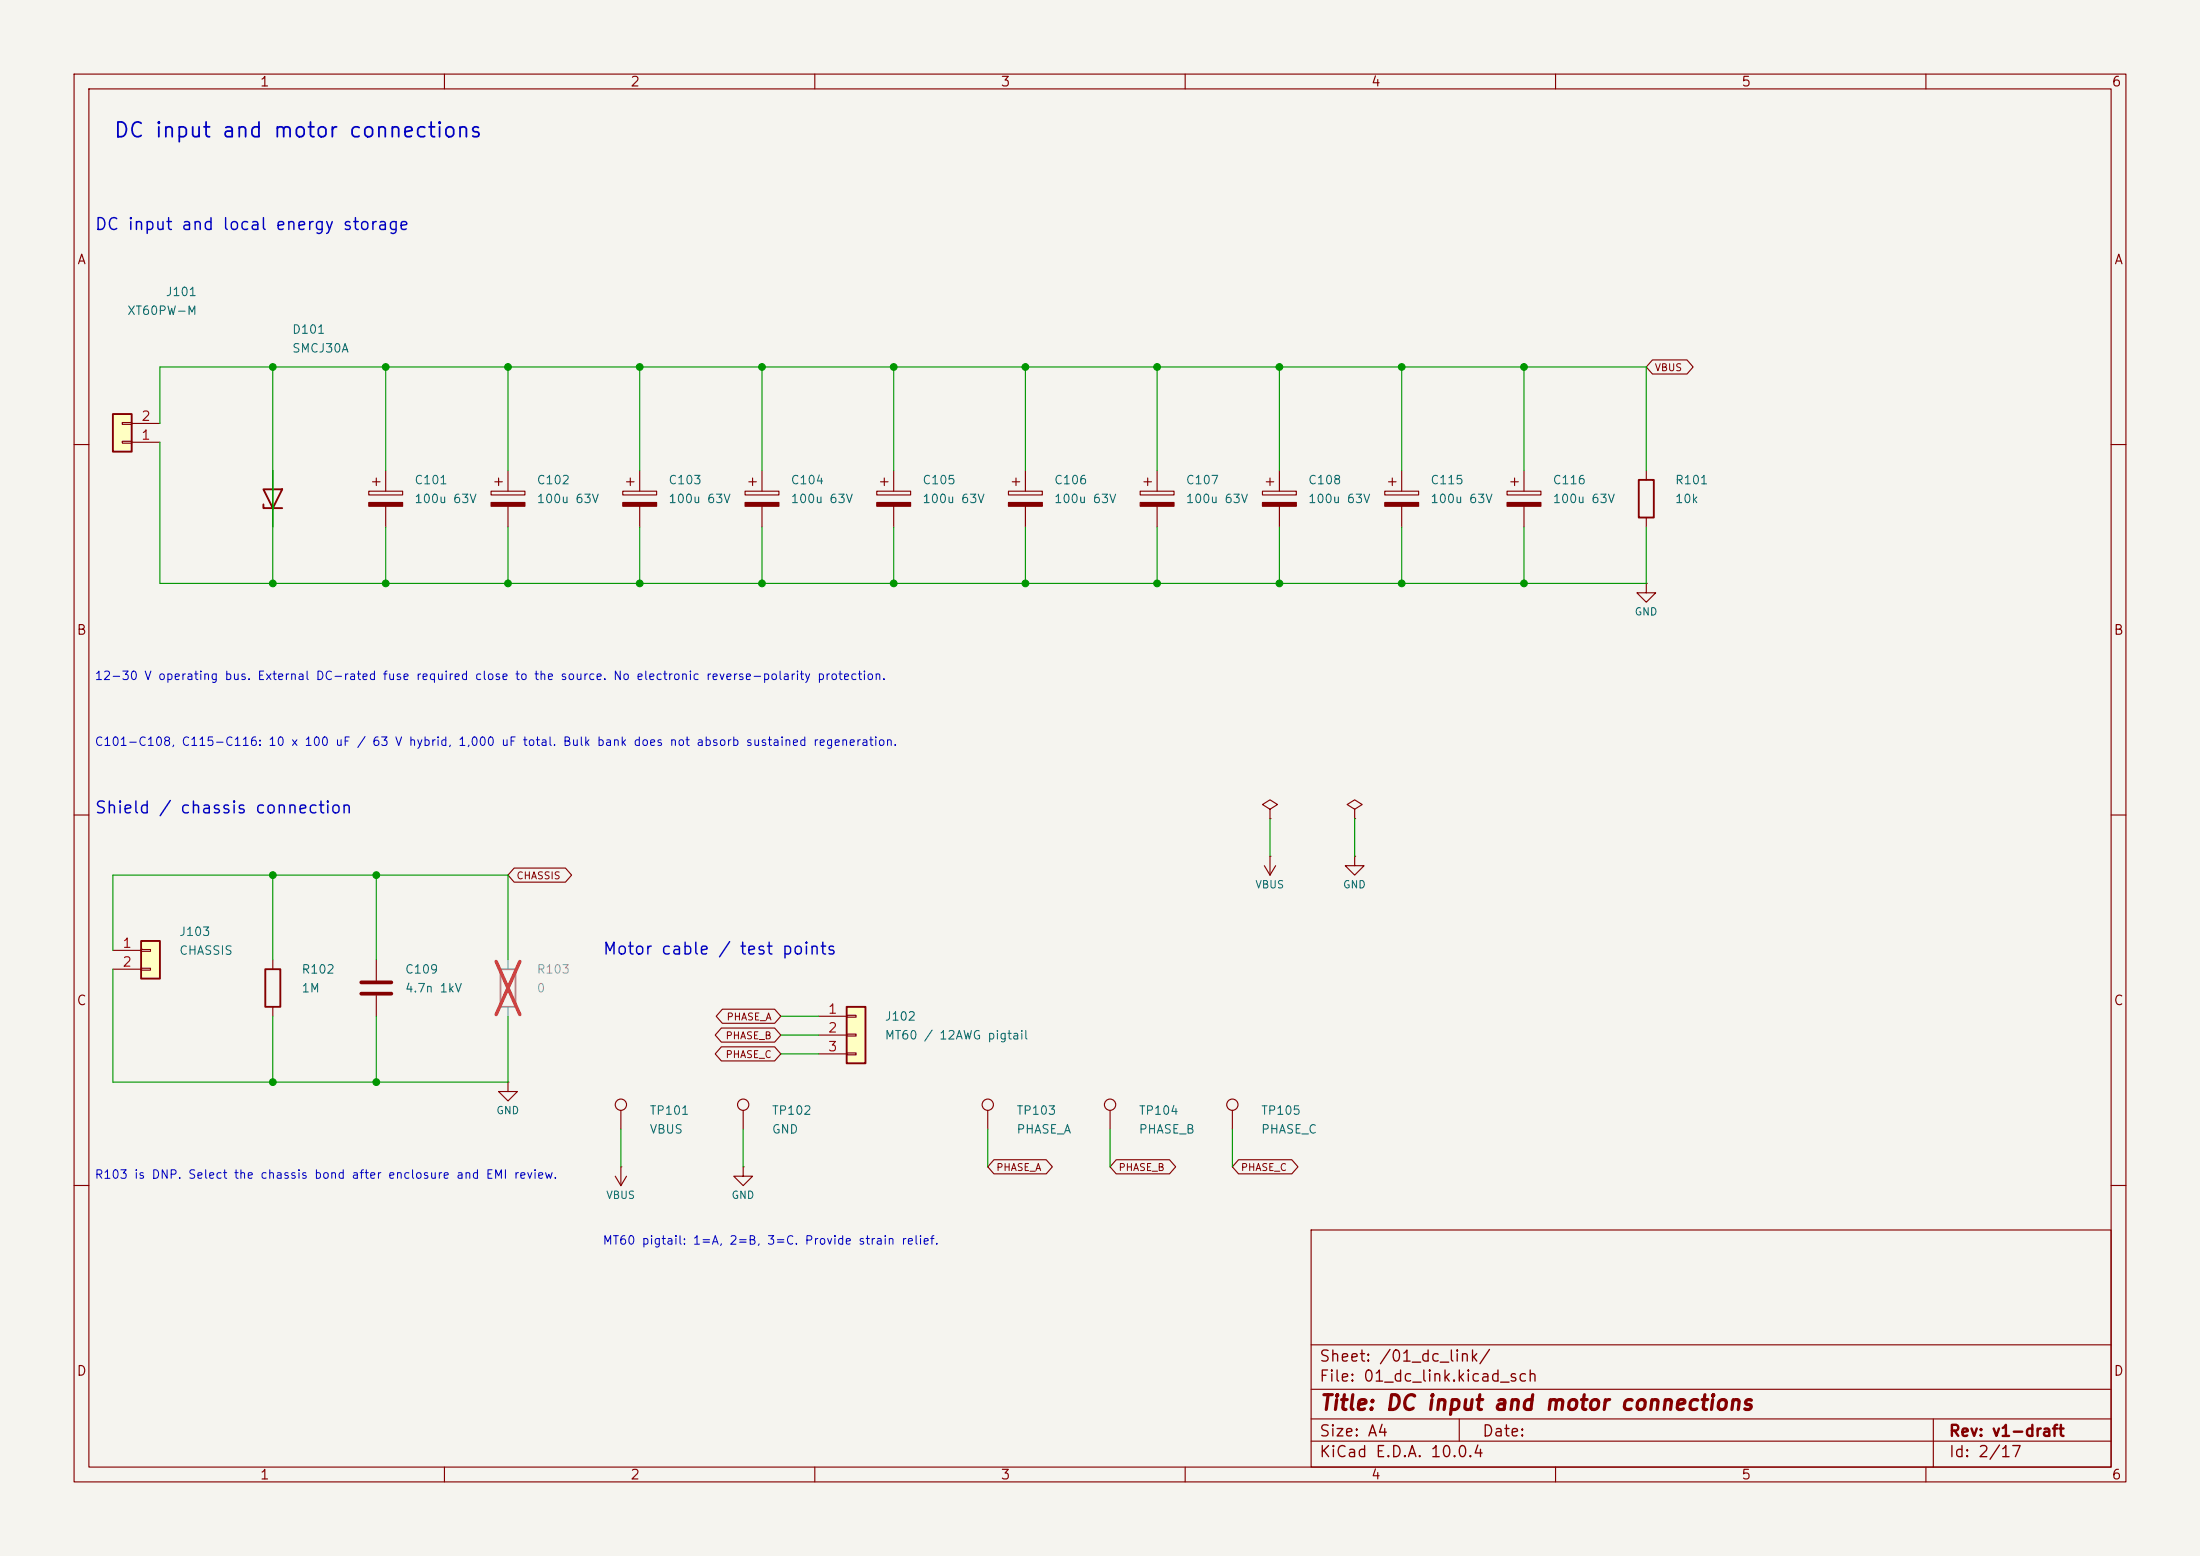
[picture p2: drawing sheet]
(kicad_sch
 (version 20260306)
 (generator "eeschema")
 (paper "A4")
 (title_block
  (title "DC input and motor connections")
  (rev "v1-draft"))
 (lib_symbols
  (symbol "Connector_Generic:Conn_01x02"
   (pin_names
    (offset 1.016) (hide yes)) (exclude_from_sim no) (in_bom yes) (on_board yes)
   (in_pos_files yes)
   (duplicate_pin_numbers_are_jumpers no)
   (property "Reference" "J" (at 0 2.54 0) (show_name no) (do_not_autoplace no) (effects (font (size 1.27 1.27))))
   (property "Value" "Conn_01x02" (at 0 -5.08 0) (show_name no) (do_not_autoplace no) (effects (font (size 1.27 1.27))))
   (property "Footprint" "" (at 0 0 0) (show_name no) (do_not_autoplace no) (hide yes) (effects (font (size 1.27 1.27))))
   (property "Datasheet" "" (at 0 0 0) (show_name no) (do_not_autoplace no) (hide yes) (effects (font (size 1.27 1.27))))
   (property "Description" "Generic connector, single row, 01x02, script generated (kicad-library-utils/schlib/autogen/connector/)" (at 0 0 0) (show_name no) (do_not_autoplace no) (hide yes) (effects (font (size 1.27 1.27))))
   (symbol "Conn_01x02_1_1"
    (rectangle (start -1.27 1.27) (end 1.27 -3.81) (stroke (width 0.254) (type default)) (fill (type background)))
    (rectangle (start -1.27 0.127) (end 0 -0.127) (stroke (width 0.1524) (type default)) (fill (type none)))
    (rectangle (start -1.27 -2.413) (end 0 -2.667) (stroke (width 0.1524) (type default)) (fill (type none)))
    (pin passive line (at -5.08 0 0) (length 3.81) (name "Pin_1" (effects (font (size 1.27 1.27)))) (number "1" (effects (font (size 1.27 1.27)))))
    (pin passive line (at -5.08 -2.54 0) (length 3.81) (name "Pin_2" (effects (font (size 1.27 1.27)))) (number "2" (effects (font (size 1.27 1.27))))))
   (embedded_fonts no))
  (symbol "Device:D_Zener"
   (pin_numbers (hide yes))
   (pin_names
    (offset 1.016) (hide yes)) (exclude_from_sim no) (in_bom yes) (on_board yes)
   (in_pos_files yes)
   (duplicate_pin_numbers_are_jumpers no)
   (property "Reference" "D" (at 0 2.54 0) (show_name no) (do_not_autoplace no) (effects (font (size 1.27 1.27))))
   (property "Value" "D_Zener" (at 0 -2.54 0) (show_name no) (do_not_autoplace no) (effects (font (size 1.27 1.27))))
   (property "Footprint" "" (at 0 0 0) (show_name no) (do_not_autoplace no) (hide yes) (effects (font (size 1.27 1.27))))
   (property "Datasheet" "" (at 0 0 0) (show_name no) (do_not_autoplace no) (hide yes) (effects (font (size 1.27 1.27))))
   (property "Description" "Zener diode" (at 0 0 0) (show_name no) (do_not_autoplace no) (hide yes) (effects (font (size 1.27 1.27))))
   (symbol "D_Zener_0_1"
    (polyline (pts (xy -1.27 -1.27) (xy -1.27 1.27) (xy -0.762 1.27)) (stroke (width 0.254) (type default)) (fill (type none)))
    (polyline (pts (xy 1.27 0) (xy -1.27 0)) (stroke (width 0) (type default)) (fill (type none)))
    (polyline (pts (xy 1.27 -1.27) (xy 1.27 1.27) (xy -1.27 0) (xy 1.27 -1.27)) (stroke (width 0.254) (type default)) (fill (type none))))
   (symbol "D_Zener_1_1"
    (pin passive line (at -3.81 0 0) (length 2.54) (name "K" (effects (font (size 1.27 1.27)))) (number "1" (effects (font (size 1.27 1.27)))))
    (pin passive line (at 3.81 0 180) (length 2.54) (name "A" (effects (font (size 1.27 1.27)))) (number "2" (effects (font (size 1.27 1.27))))))
   (embedded_fonts no))
  (symbol "Device:C_Polarized"
   (pin_numbers (hide yes))
   (pin_names
    (offset 0.254)) (exclude_from_sim no) (in_bom yes) (on_board yes)
   (in_pos_files yes)
   (duplicate_pin_numbers_are_jumpers no)
   (property "Reference" "C" (at 0.635 2.54 0) (show_name no) (do_not_autoplace no) (effects (font (size 1.27 1.27)) (justify left)))
   (property "Value" "C_Polarized" (at 0.635 -2.54 0) (show_name no) (do_not_autoplace no) (effects (font (size 1.27 1.27)) (justify left)))
   (property "Footprint" "" (at 0.9652 -3.81 0) (show_name no) (do_not_autoplace no) (hide yes) (effects (font (size 1.27 1.27))))
   (property "Datasheet" "" (at 0 0 0) (show_name no) (do_not_autoplace no) (hide yes) (effects (font (size 1.27 1.27))))
   (property "Description" "Polarized capacitor" (at 0 0 0) (show_name no) (do_not_autoplace no) (hide yes) (effects (font (size 1.27 1.27))))
   (symbol "C_Polarized_0_1"
    (rectangle (start -2.286 0.508) (end 2.286 1.016) (stroke (width 0) (type default)) (fill (type none)))
    (polyline (pts (xy -1.778 2.286) (xy -0.762 2.286)) (stroke (width 0) (type default)) (fill (type none)))
    (polyline (pts (xy -1.27 2.794) (xy -1.27 1.778)) (stroke (width 0) (type default)) (fill (type none)))
    (rectangle (start 2.286 -0.508) (end -2.286 -1.016) (stroke (width 0) (type default)) (fill (type outline))))
   (symbol "C_Polarized_1_1"
    (pin passive line (at 0 3.81 270) (length 2.794) (name "" (effects (font (size 1.27 1.27)))) (number "1" (effects (font (size 1.27 1.27)))))
    (pin passive line (at 0 -3.81 90) (length 2.794) (name "" (effects (font (size 1.27 1.27)))) (number "2" (effects (font (size 1.27 1.27))))))
   (embedded_fonts no))
  (symbol "Device:R"
   (pin_numbers (hide yes))
   (pin_names
    (offset 0)) (exclude_from_sim no) (in_bom yes) (on_board yes)
   (in_pos_files yes)
   (duplicate_pin_numbers_are_jumpers no)
   (property "Reference" "R" (at 2.032 0 90) (show_name no) (do_not_autoplace no) (effects (font (size 1.27 1.27))))
   (property "Value" "R" (at 0 0 90) (show_name no) (do_not_autoplace no) (effects (font (size 1.27 1.27))))
   (property "Footprint" "" (at -1.778 0 90) (show_name no) (do_not_autoplace no) (hide yes) (effects (font (size 1.27 1.27))))
   (property "Datasheet" "" (at 0 0 0) (show_name no) (do_not_autoplace no) (hide yes) (effects (font (size 1.27 1.27))))
   (property "Description" "Resistor" (at 0 0 0) (show_name no) (do_not_autoplace no) (hide yes) (effects (font (size 1.27 1.27))))
   (symbol "R_0_1"
    (rectangle (start -1.016 -2.54) (end 1.016 2.54) (stroke (width 0.254) (type default)) (fill (type none))))
   (symbol "R_1_1"
    (pin passive line (at 0 3.81 270) (length 1.27) (name "" (effects (font (size 1.27 1.27)))) (number "1" (effects (font (size 1.27 1.27)))))
    (pin passive line (at 0 -3.81 90) (length 1.27) (name "" (effects (font (size 1.27 1.27)))) (number "2" (effects (font (size 1.27 1.27))))))
   (embedded_fonts no))
  (symbol "Connector_Generic:Conn_01x03"
   (pin_names
    (offset 1.016) (hide yes)) (exclude_from_sim no) (in_bom yes) (on_board yes)
   (in_pos_files yes)
   (duplicate_pin_numbers_are_jumpers no)
   (property "Reference" "J" (at 0 5.08 0) (show_name no) (do_not_autoplace no) (effects (font (size 1.27 1.27))))
   (property "Value" "Conn_01x03" (at 0 -5.08 0) (show_name no) (do_not_autoplace no) (effects (font (size 1.27 1.27))))
   (property "Footprint" "" (at 0 0 0) (show_name no) (do_not_autoplace no) (hide yes) (effects (font (size 1.27 1.27))))
   (property "Datasheet" "" (at 0 0 0) (show_name no) (do_not_autoplace no) (hide yes) (effects (font (size 1.27 1.27))))
   (property "Description" "Generic connector, single row, 01x03, script generated (kicad-library-utils/schlib/autogen/connector/)" (at 0 0 0) (show_name no) (do_not_autoplace no) (hide yes) (effects (font (size 1.27 1.27))))
   (symbol "Conn_01x03_1_1"
    (rectangle (start -1.27 3.81) (end 1.27 -3.81) (stroke (width 0.254) (type default)) (fill (type background)))
    (rectangle (start -1.27 2.667) (end 0 2.413) (stroke (width 0.1524) (type default)) (fill (type none)))
    (rectangle (start -1.27 0.127) (end 0 -0.127) (stroke (width 0.1524) (type default)) (fill (type none)))
    (rectangle (start -1.27 -2.413) (end 0 -2.667) (stroke (width 0.1524) (type default)) (fill (type none)))
    (pin passive line (at -5.08 2.54 0) (length 3.81) (name "Pin_1" (effects (font (size 1.27 1.27)))) (number "1" (effects (font (size 1.27 1.27)))))
    (pin passive line (at -5.08 0 0) (length 3.81) (name "Pin_2" (effects (font (size 1.27 1.27)))) (number "2" (effects (font (size 1.27 1.27)))))
    (pin passive line (at -5.08 -2.54 0) (length 3.81) (name "Pin_3" (effects (font (size 1.27 1.27)))) (number "3" (effects (font (size 1.27 1.27))))))
   (embedded_fonts no))
  (symbol "Device:C"
   (pin_numbers (hide yes))
   (pin_names
    (offset 0.254)) (exclude_from_sim no) (in_bom yes) (on_board yes)
   (in_pos_files yes)
   (duplicate_pin_numbers_are_jumpers no)
   (property "Reference" "C" (at 0.635 2.54 0) (show_name no) (do_not_autoplace no) (effects (font (size 1.27 1.27)) (justify left)))
   (property "Value" "C" (at 0.635 -2.54 0) (show_name no) (do_not_autoplace no) (effects (font (size 1.27 1.27)) (justify left)))
   (property "Footprint" "" (at 0.9652 -3.81 0) (show_name no) (do_not_autoplace no) (hide yes) (effects (font (size 1.27 1.27))))
   (property "Datasheet" "" (at 0 0 0) (show_name no) (do_not_autoplace no) (hide yes) (effects (font (size 1.27 1.27))))
   (property "Description" "Unpolarized capacitor" (at 0 0 0) (show_name no) (do_not_autoplace no) (hide yes) (effects (font (size 1.27 1.27))))
   (symbol "C_0_1"
    (polyline (pts (xy -2.032 0.762) (xy 2.032 0.762)) (stroke (width 0.508) (type default)) (fill (type none)))
    (polyline (pts (xy -2.032 -0.762) (xy 2.032 -0.762)) (stroke (width 0.508) (type default)) (fill (type none))))
   (symbol "C_1_1"
    (pin passive line (at 0 3.81 270) (length 2.794) (name "" (effects (font (size 1.27 1.27)))) (number "1" (effects (font (size 1.27 1.27)))))
    (pin passive line (at 0 -3.81 90) (length 2.794) (name "" (effects (font (size 1.27 1.27)))) (number "2" (effects (font (size 1.27 1.27))))))
   (embedded_fonts no))
  (symbol "Connector:TestPoint"
   (pin_numbers (hide yes))
   (pin_names
    (offset 0.762) (hide yes)) (exclude_from_sim no) (in_bom yes) (on_board yes)
   (in_pos_files yes)
   (duplicate_pin_numbers_are_jumpers no)
   (property "Reference" "TP" (at 0 6.858 0) (show_name no) (do_not_autoplace no) (effects (font (size 1.27 1.27))))
   (property "Value" "TestPoint" (at 0 5.08 0) (show_name no) (do_not_autoplace no) (effects (font (size 1.27 1.27))))
   (property "Footprint" "" (at 5.08 0 0) (show_name no) (do_not_autoplace no) (hide yes) (effects (font (size 1.27 1.27))))
   (property "Datasheet" "" (at 5.08 0 0) (show_name no) (do_not_autoplace no) (hide yes) (effects (font (size 1.27 1.27))))
   (property "Description" "test point" (at 0 0 0) (show_name no) (do_not_autoplace no) (hide yes) (effects (font (size 1.27 1.27))))
   (symbol "TestPoint_0_1"
    (circle (center 0 3.302) (radius 0.762) (stroke (width 0) (type default)) (fill (type none))))
   (symbol "TestPoint_1_1"
    (pin passive line (at 0 0 90) (length 2.54) (name "1" (effects (font (size 1.27 1.27)))) (number "1" (effects (font (size 1.27 1.27))))))
   (embedded_fonts no))
  (symbol "power:PWR_FLAG"
   (power global)
   (pin_numbers (hide yes))
   (pin_names
    (offset 0) (hide yes)) (exclude_from_sim no) (in_bom yes) (on_board yes)
   (in_pos_files yes)
   (duplicate_pin_numbers_are_jumpers no)
   (property "Reference" "#FLG" (at 0 1.905 0) (show_name no) (do_not_autoplace no) (hide yes) (effects (font (size 1.27 1.27))))
   (property "Value" "PWR_FLAG" (at 0 3.81 0) (show_name no) (do_not_autoplace no) (effects (font (size 1.27 1.27))))
   (property "Footprint" "" (at 0 0 0) (show_name no) (do_not_autoplace no) (hide yes) (effects (font (size 1.27 1.27))))
   (property "Datasheet" "" (at 0 0 0) (show_name no) (do_not_autoplace no) (hide yes) (effects (font (size 1.27 1.27))))
   (property "Description" "Special symbol for telling ERC where power comes from" (at 0 0 0) (show_name no) (do_not_autoplace no) (hide yes) (effects (font (size 1.27 1.27))))
   (symbol "PWR_FLAG_0_0"
    (pin power_out line (at 0 0 90) (length 0) (name "" (effects (font (size 1.27 1.27)))) (number "1" (effects (font (size 1.27 1.27))))))
   (symbol "PWR_FLAG_0_1"
    (polyline (pts (xy 0 0) (xy 0 1.27) (xy -1.016 1.905) (xy 0 2.54) (xy 1.016 1.905) (xy 0 1.27)) (stroke (width 0) (type default)) (fill (type none))))
   (embedded_fonts no))
  (symbol "power:GND"
   (power global)
   (pin_numbers (hide yes))
   (pin_names
    (offset 0) (hide yes)) (exclude_from_sim no) (in_bom yes) (on_board yes)
   (in_pos_files yes)
   (duplicate_pin_numbers_are_jumpers no)
   (property "Reference" "#PWR" (at 0 -6.35 0) (show_name no) (do_not_autoplace no) (hide yes) (effects (font (size 1.27 1.27))))
   (property "Value" "GND" (at 0 -3.81 0) (show_name no) (do_not_autoplace no) (effects (font (size 1.27 1.27))))
   (property "Footprint" "" (at 0 0 0) (show_name no) (do_not_autoplace no) (hide yes) (effects (font (size 1.27 1.27))))
   (property "Datasheet" "" (at 0 0 0) (show_name no) (do_not_autoplace no) (hide yes) (effects (font (size 1.27 1.27))))
   (property "Description" "Power symbol creates a global label with name \"GND\" , ground" (at 0 0 0) (show_name no) (do_not_autoplace no) (hide yes) (effects (font (size 1.27 1.27))))
   (symbol "GND_0_1"
    (polyline (pts (xy 0 0) (xy 0 -1.27) (xy 1.27 -1.27) (xy 0 -2.54) (xy -1.27 -1.27) (xy 0 -1.27)) (stroke (width 0) (type default)) (fill (type none))))
   (symbol "GND_1_1"
    (pin power_in line (at 0 0 270) (length 0) (name "" (effects (font (size 1.27 1.27)))) (number "1" (effects (font (size 1.27 1.27))))))
   (embedded_fonts no))
  (symbol "power:VCC"
   (power global)
   (pin_numbers (hide yes))
   (pin_names
    (offset 0) (hide yes)) (exclude_from_sim no) (in_bom yes) (on_board yes)
   (in_pos_files yes)
   (duplicate_pin_numbers_are_jumpers no)
   (property "Reference" "#PWR" (at 0 -3.81 0) (show_name no) (do_not_autoplace no) (hide yes) (effects (font (size 1.27 1.27))))
   (property "Value" "VCC" (at 0 3.556 0) (show_name no) (do_not_autoplace no) (effects (font (size 1.27 1.27))))
   (property "Footprint" "" (at 0 0 0) (show_name no) (do_not_autoplace no) (hide yes) (effects (font (size 1.27 1.27))))
   (property "Datasheet" "" (at 0 0 0) (show_name no) (do_not_autoplace no) (hide yes) (effects (font (size 1.27 1.27))))
   (property "Description" "Power symbol creates a global label with name \"VCC\"" (at 0 0 0) (show_name no) (do_not_autoplace no) (hide yes) (effects (font (size 1.27 1.27))))
   (symbol "VCC_0_1"
    (polyline (pts (xy -0.762 1.27) (xy 0 2.54)) (stroke (width 0) (type default)) (fill (type none)))
    (polyline (pts (xy 0 2.54) (xy 0.762 1.27)) (stroke (width 0) (type default)) (fill (type none)))
    (polyline (pts (xy 0 0) (xy 0 2.54)) (stroke (width 0) (type default)) (fill (type none))))
   (symbol "VCC_1_1"
    (pin power_in line (at 0 0 90) (length 0) (name "" (effects (font (size 1.27 1.27)))) (number "1" (effects (font (size 1.27 1.27))))))
   (embedded_fonts no)))
 (text "DC input and motor connections" (at 15.24 17.78 0) (effects (font (size 2.0 2.0)) (justify left)))
 (text "DC input and local energy storage" (at 12.7 30.48 0) (effects (font (size 1.6 1.6)) (justify left)))
 (text "12-30 V operating bus. External DC-rated fuse required close to the source. No electronic reverse-polarity protection." (at 12.7 91.44 0) (effects (font (size 1.15 1.15)) (justify left)))
 (text "C101-C108, C115-C116: 10 x 100 uF / 63 V hybrid, 1,000 uF total. Bulk bank does not absorb sustained regeneration." (at 12.7 100.33 0) (effects (font (size 1.15 1.15)) (justify left)))
 (text "Shield / chassis connection" (at 12.7 109.22 0) (effects (font (size 1.6 1.6)) (justify left)))
 (text "R103 is DNP. Select the chassis bond after enclosure and EMI review." (at 12.7 158.75 0) (effects (font (size 1.15 1.15)) (justify left)))
 (text "Motor cable / test points" (at 81.28 128.27 0) (effects (font (size 1.6 1.6)) (justify left)))
 (text "MT60 pigtail: 1=A, 2=B, 3=C. Provide strain relief." (at 81.28 167.64 0) (effects (font (size 1.15 1.15)) (justify left)))
 (symbol
  (lib_id "Connector_Generic:Conn_01x02") (at 16.51 59.69 180) (unit 1) (exclude_from_sim no) (in_bom yes) (on_board yes) (dnp no)
  (property "Reference" "J101" (at 26.67 39.37 0) (effects (font (size 1.15 1.15)) (justify left)))
  (property "Value" "XT60PW-M" (at 26.67 41.91 0) (effects (font (size 1.15 1.15)) (justify left)))
  (property "Footprint" "Connector_AMASS:AMASS_XT60PW-M_1x02_P7.20mm_Horizontal" (at 16.51 59.69 0) (effects (font (size 1.15 1.15)) (justify left)) (hide yes))
  (property "Datasheet" "" (at 16.51 59.69 0) (effects (font (size 1.15 1.15)) (justify left)) (hide yes))
  (property "MPN" "XT60PW-M" (at 16.51 59.69 0) (effects (font (size 1.15 1.15)) (justify left)) (hide yes))
  (property "Manufacturer" "AMASS" (at 16.51 59.69 0) (effects (font (size 1.15 1.15)) (justify left)) (hide yes)))
 (symbol
  (lib_id "Device:D_Zener") (at 36.83 67.31 90) (unit 1) (exclude_from_sim no) (in_bom yes) (on_board yes) (dnp no)
  (property "Reference" "D101" (at 39.37 44.45 90) (effects (font (size 1.15 1.15)) (justify right)))
  (property "Value" "SMCJ30A" (at 39.37 46.99 90) (effects (font (size 1.15 1.15)) (justify right)))
  (property "Footprint" "Diode_SMD:D_SMC" (at 36.83 67.31 90) (effects (font (size 1.15 1.15)) (justify right)) (hide yes))
  (property "Datasheet" "" (at 36.83 67.31 90) (effects (font (size 1.15 1.15)) (justify right)) (hide yes))
  (property "MPN" "SMCJ30A" (at 36.83 67.31 90) (effects (font (size 1.15 1.15)) (justify right)) (hide yes))
  (property "Manufacturer" "Littelfuse" (at 36.83 67.31 90) (effects (font (size 1.15 1.15)) (justify right)) (hide yes)))
 (symbol
  (lib_id "Device:C_Polarized") (at 52.07 67.31 0) (unit 1) (exclude_from_sim no) (in_bom yes) (on_board yes) (dnp no)
  (property "Reference" "C101" (at 55.88 64.77 0) (effects (font (size 1.15 1.15)) (justify left)))
  (property "Value" "100u 63V" (at 55.88 67.31 0) (effects (font (size 1.15 1.15)) (justify left)))
  (property "Footprint" "Capacitor_SMD:CP_Elec_10x12.5" (at 52.07 67.31 0) (effects (font (size 1.15 1.15)) (justify left)) (hide yes))
  (property "Datasheet" "" (at 52.07 67.31 0) (effects (font (size 1.15 1.15)) (justify left)) (hide yes))
  (property "MPN" "GXC1J101MCW1GS" (at 52.07 67.31 0) (effects (font (size 1.15 1.15)) (justify left)) (hide yes))
  (property "Manufacturer" "Nichicon" (at 52.07 67.31 0) (effects (font (size 1.15 1.15)) (justify left)) (hide yes)))
 (symbol
  (lib_id "Device:C_Polarized") (at 68.58 67.31 0) (unit 1) (exclude_from_sim no) (in_bom yes) (on_board yes) (dnp no)
  (property "Reference" "C102" (at 72.39 64.77 0) (effects (font (size 1.15 1.15)) (justify left)))
  (property "Value" "100u 63V" (at 72.39 67.31 0) (effects (font (size 1.15 1.15)) (justify left)))
  (property "Footprint" "Capacitor_SMD:CP_Elec_10x12.5" (at 68.58 67.31 0) (effects (font (size 1.15 1.15)) (justify left)) (hide yes))
  (property "Datasheet" "" (at 68.58 67.31 0) (effects (font (size 1.15 1.15)) (justify left)) (hide yes))
  (property "MPN" "GXC1J101MCW1GS" (at 68.58 67.31 0) (effects (font (size 1.15 1.15)) (justify left)) (hide yes))
  (property "Manufacturer" "Nichicon" (at 68.58 67.31 0) (effects (font (size 1.15 1.15)) (justify left)) (hide yes)))
 (symbol
  (lib_id "Device:C_Polarized") (at 86.36 67.31 0) (unit 1) (exclude_from_sim no) (in_bom yes) (on_board yes) (dnp no)
  (property "Reference" "C103" (at 90.17 64.77 0) (effects (font (size 1.15 1.15)) (justify left)))
  (property "Value" "100u 63V" (at 90.17 67.31 0) (effects (font (size 1.15 1.15)) (justify left)))
  (property "Footprint" "Capacitor_SMD:CP_Elec_10x12.5" (at 86.36 67.31 0) (effects (font (size 1.15 1.15)) (justify left)) (hide yes))
  (property "Datasheet" "" (at 86.36 67.31 0) (effects (font (size 1.15 1.15)) (justify left)) (hide yes))
  (property "MPN" "GXC1J101MCW1GS" (at 86.36 67.31 0) (effects (font (size 1.15 1.15)) (justify left)) (hide yes))
  (property "Manufacturer" "Nichicon" (at 86.36 67.31 0) (effects (font (size 1.15 1.15)) (justify left)) (hide yes)))
 (symbol
  (lib_id "Device:C_Polarized") (at 102.87 67.31 0) (unit 1) (exclude_from_sim no) (in_bom yes) (on_board yes) (dnp no)
  (property "Reference" "C104" (at 106.68 64.77 0) (effects (font (size 1.15 1.15)) (justify left)))
  (property "Value" "100u 63V" (at 106.68 67.31 0) (effects (font (size 1.15 1.15)) (justify left)))
  (property "Footprint" "Capacitor_SMD:CP_Elec_10x12.5" (at 102.87 67.31 0) (effects (font (size 1.15 1.15)) (justify left)) (hide yes))
  (property "Datasheet" "" (at 102.87 67.31 0) (effects (font (size 1.15 1.15)) (justify left)) (hide yes))
  (property "MPN" "GXC1J101MCW1GS" (at 102.87 67.31 0) (effects (font (size 1.15 1.15)) (justify left)) (hide yes))
  (property "Manufacturer" "Nichicon" (at 102.87 67.31 0) (effects (font (size 1.15 1.15)) (justify left)) (hide yes)))
 (symbol
  (lib_id "Device:C_Polarized") (at 120.65 67.31 0) (unit 1) (exclude_from_sim no) (in_bom yes) (on_board yes) (dnp no)
  (property "Reference" "C105" (at 124.46 64.77 0) (effects (font (size 1.15 1.15)) (justify left)))
  (property "Value" "100u 63V" (at 124.46 67.31 0) (effects (font (size 1.15 1.15)) (justify left)))
  (property "Footprint" "Capacitor_SMD:CP_Elec_10x12.5" (at 120.65 67.31 0) (effects (font (size 1.15 1.15)) (justify left)) (hide yes))
  (property "Datasheet" "" (at 120.65 67.31 0) (effects (font (size 1.15 1.15)) (justify left)) (hide yes))
  (property "MPN" "GXC1J101MCW1GS" (at 120.65 67.31 0) (effects (font (size 1.15 1.15)) (justify left)) (hide yes))
  (property "Manufacturer" "Nichicon" (at 120.65 67.31 0) (effects (font (size 1.15 1.15)) (justify left)) (hide yes)))
 (symbol
  (lib_id "Device:C_Polarized") (at 138.43 67.31 0) (unit 1) (exclude_from_sim no) (in_bom yes) (on_board yes) (dnp no)
  (property "Reference" "C106" (at 142.24 64.77 0) (effects (font (size 1.15 1.15)) (justify left)))
  (property "Value" "100u 63V" (at 142.24 67.31 0) (effects (font (size 1.15 1.15)) (justify left)))
  (property "Footprint" "Capacitor_SMD:CP_Elec_10x12.5" (at 138.43 67.31 0) (effects (font (size 1.15 1.15)) (justify left)) (hide yes))
  (property "Datasheet" "" (at 138.43 67.31 0) (effects (font (size 1.15 1.15)) (justify left)) (hide yes))
  (property "MPN" "GXC1J101MCW1GS" (at 138.43 67.31 0) (effects (font (size 1.15 1.15)) (justify left)) (hide yes))
  (property "Manufacturer" "Nichicon" (at 138.43 67.31 0) (effects (font (size 1.15 1.15)) (justify left)) (hide yes)))
 (symbol
  (lib_id "Device:C_Polarized") (at 156.21 67.31 0) (unit 1) (exclude_from_sim no) (in_bom yes) (on_board yes) (dnp no)
  (property "Reference" "C107" (at 160.02 64.77 0) (effects (font (size 1.15 1.15)) (justify left)))
  (property "Value" "100u 63V" (at 160.02 67.31 0) (effects (font (size 1.15 1.15)) (justify left)))
  (property "Footprint" "Capacitor_SMD:CP_Elec_10x12.5" (at 156.21 67.31 0) (effects (font (size 1.15 1.15)) (justify left)) (hide yes))
  (property "Datasheet" "" (at 156.21 67.31 0) (effects (font (size 1.15 1.15)) (justify left)) (hide yes))
  (property "MPN" "GXC1J101MCW1GS" (at 156.21 67.31 0) (effects (font (size 1.15 1.15)) (justify left)) (hide yes))
  (property "Manufacturer" "Nichicon" (at 156.21 67.31 0) (effects (font (size 1.15 1.15)) (justify left)) (hide yes)))
 (symbol
  (lib_id "Device:C_Polarized") (at 172.72 67.31 0) (unit 1) (exclude_from_sim no) (in_bom yes) (on_board yes) (dnp no)
  (property "Reference" "C108" (at 176.53 64.77 0) (effects (font (size 1.15 1.15)) (justify left)))
  (property "Value" "100u 63V" (at 176.53 67.31 0) (effects (font (size 1.15 1.15)) (justify left)))
  (property "Footprint" "Capacitor_SMD:CP_Elec_10x12.5" (at 172.72 67.31 0) (effects (font (size 1.15 1.15)) (justify left)) (hide yes))
  (property "Datasheet" "" (at 172.72 67.31 0) (effects (font (size 1.15 1.15)) (justify left)) (hide yes))
  (property "MPN" "GXC1J101MCW1GS" (at 172.72 67.31 0) (effects (font (size 1.15 1.15)) (justify left)) (hide yes))
  (property "Manufacturer" "Nichicon" (at 172.72 67.31 0) (effects (font (size 1.15 1.15)) (justify left)) (hide yes)))
 (symbol
  (lib_id "Device:C_Polarized") (at 189.23 67.31 0) (unit 1) (exclude_from_sim no) (in_bom yes) (on_board yes) (dnp no)
  (property "Reference" "C115" (at 193.04 64.77 0) (effects (font (size 1.15 1.15)) (justify left)))
  (property "Value" "100u 63V" (at 193.04 67.31 0) (effects (font (size 1.15 1.15)) (justify left)))
  (property "Footprint" "Capacitor_SMD:CP_Elec_10x12.5" (at 189.23 67.31 0) (effects (font (size 1.15 1.15)) (justify left)) (hide yes))
  (property "Datasheet" "" (at 189.23 67.31 0) (effects (font (size 1.15 1.15)) (justify left)) (hide yes))
  (property "MPN" "GXC1J101MCW1GS" (at 189.23 67.31 0) (effects (font (size 1.15 1.15)) (justify left)) (hide yes))
  (property "Manufacturer" "Nichicon" (at 189.23 67.31 0) (effects (font (size 1.15 1.15)) (justify left)) (hide yes)))
 (symbol
  (lib_id "Device:C_Polarized") (at 205.74 67.31 0) (unit 1) (exclude_from_sim no) (in_bom yes) (on_board yes) (dnp no)
  (property "Reference" "C116" (at 209.55 64.77 0) (effects (font (size 1.15 1.15)) (justify left)))
  (property "Value" "100u 63V" (at 209.55 67.31 0) (effects (font (size 1.15 1.15)) (justify left)))
  (property "Footprint" "Capacitor_SMD:CP_Elec_10x12.5" (at 205.74 67.31 0) (effects (font (size 1.15 1.15)) (justify left)) (hide yes))
  (property "Datasheet" "" (at 205.74 67.31 0) (effects (font (size 1.15 1.15)) (justify left)) (hide yes))
  (property "MPN" "GXC1J101MCW1GS" (at 205.74 67.31 0) (effects (font (size 1.15 1.15)) (justify left)) (hide yes))
  (property "Manufacturer" "Nichicon" (at 205.74 67.31 0) (effects (font (size 1.15 1.15)) (justify left)) (hide yes)))
 (symbol
  (lib_id "Device:R") (at 222.25 67.31 0) (unit 1) (exclude_from_sim no) (in_bom yes) (on_board yes) (dnp no)
  (property "Reference" "R101" (at 226.06 64.77 0) (effects (font (size 1.15 1.15)) (justify left)))
  (property "Value" "10k" (at 226.06 67.31 0) (effects (font (size 1.15 1.15)) (justify left)))
  (property "Footprint" "Resistor_SMD:R_1206_3216Metric" (at 222.25 67.31 0) (effects (font (size 1.15 1.15)) (justify left)) (hide yes))
  (property "Datasheet" "" (at 222.25 67.31 0) (effects (font (size 1.15 1.15)) (justify left)) (hide yes))
  (property "MPN" "RC1206FR-0710KL" (at 222.25 67.31 0) (effects (font (size 1.15 1.15)) (justify left)) (hide yes))
  (property "Manufacturer" "Yageo" (at 222.25 67.31 0) (effects (font (size 1.15 1.15)) (justify left)) (hide yes)))
 (symbol
  (lib_id "Connector_Generic:Conn_01x02") (at 20.32 128.27 0) (unit 1) (exclude_from_sim no) (in_bom yes) (on_board yes) (dnp no)
  (property "Reference" "J103" (at 24.13 125.73 0) (effects (font (size 1.15 1.15)) (justify left)))
  (property "Value" "CHASSIS" (at 24.13 128.27 0) (effects (font (size 1.15 1.15)) (justify left)))
  (property "Footprint" "Connector_PinHeader_2.54mm:PinHeader_1x02_P2.54mm_Vertical" (at 20.32 128.27 0) (effects (font (size 1.15 1.15)) (justify left)) (hide yes))
  (property "Datasheet" "" (at 20.32 128.27 0) (effects (font (size 1.15 1.15)) (justify left)) (hide yes))
  (property "MPN" "M20-9990245" (at 20.32 128.27 0) (effects (font (size 1.15 1.15)) (justify left)) (hide yes))
  (property "Manufacturer" "Harwin" (at 20.32 128.27 0) (effects (font (size 1.15 1.15)) (justify left)) (hide yes)))
 (symbol
  (lib_id "Device:R") (at 36.83 133.35 0) (unit 1) (exclude_from_sim no) (in_bom yes) (on_board yes) (dnp no)
  (property "Reference" "R102" (at 40.64 130.81 0) (effects (font (size 1.15 1.15)) (justify left)))
  (property "Value" "1M" (at 40.64 133.35 0) (effects (font (size 1.15 1.15)) (justify left)))
  (property "Footprint" "Resistor_SMD:R_0603_1608Metric" (at 36.83 133.35 0) (effects (font (size 1.15 1.15)) (justify left)) (hide yes))
  (property "Datasheet" "" (at 36.83 133.35 0) (effects (font (size 1.15 1.15)) (justify left)) (hide yes))
  (property "MPN" "RC0603FR-071ML" (at 36.83 133.35 0) (effects (font (size 1.15 1.15)) (justify left)) (hide yes))
  (property "Manufacturer" "Yageo" (at 36.83 133.35 0) (effects (font (size 1.15 1.15)) (justify left)) (hide yes)))
 (symbol
  (lib_id "Device:C") (at 50.8 133.35 0) (unit 1) (exclude_from_sim no) (in_bom yes) (on_board yes) (dnp no)
  (property "Reference" "C109" (at 54.61 130.81 0) (effects (font (size 1.15 1.15)) (justify left)))
  (property "Value" "4.7n 1kV" (at 54.61 133.35 0) (effects (font (size 1.15 1.15)) (justify left)))
  (property "Footprint" "Capacitor_SMD:C_1206_3216Metric" (at 50.8 133.35 0) (effects (font (size 1.15 1.15)) (justify left)) (hide yes))
  (property "Datasheet" "" (at 50.8 133.35 0) (effects (font (size 1.15 1.15)) (justify left)) (hide yes))
  (property "MPN" "C1206C472KDRACTU" (at 50.8 133.35 0) (effects (font (size 1.15 1.15)) (justify left)) (hide yes))
  (property "Manufacturer" "KEMET" (at 50.8 133.35 0) (effects (font (size 1.15 1.15)) (justify left)) (hide yes)))
 (symbol
  (lib_id "Device:R") (at 68.58 133.35 0) (unit 1) (exclude_from_sim no) (in_bom yes) (on_board yes) (dnp yes)
  (property "Reference" "R103" (at 72.39 130.81 0) (effects (font (size 1.15 1.15)) (justify left)))
  (property "Value" "0" (at 72.39 133.35 0) (effects (font (size 1.15 1.15)) (justify left)))
  (property "Footprint" "Resistor_SMD:R_0603_1608Metric" (at 68.58 133.35 0) (effects (font (size 1.15 1.15)) (justify left)) (hide yes))
  (property "Datasheet" "" (at 68.58 133.35 0) (effects (font (size 1.15 1.15)) (justify left)) (hide yes))
  (property "MPN" "RC0603JR-070RL" (at 68.58 133.35 0) (effects (font (size 1.15 1.15)) (justify left)) (hide yes))
  (property "Manufacturer" "Yageo" (at 68.58 133.35 0) (effects (font (size 1.15 1.15)) (justify left)) (hide yes)))
 (symbol
  (lib_id "Connector_Generic:Conn_01x03") (at 115.57 139.7 0) (unit 1) (exclude_from_sim no) (in_bom yes) (on_board yes) (dnp no)
  (property "Reference" "J102" (at 119.38 137.16 0) (effects (font (size 1.15 1.15)) (justify left)))
  (property "Value" "MT60 / 12AWG pigtail" (at 119.38 139.7 0) (effects (font (size 1.15 1.15)) (justify left)))
  (property "Footprint" "bldc-esc:MT60_Pigtail_12AWG" (at 115.57 139.7 0) (effects (font (size 1.15 1.15)) (justify left)) (hide yes))
  (property "Datasheet" "" (at 115.57 139.7 0) (effects (font (size 1.15 1.15)) (justify left)) (hide yes))
  (property "MPN" "MT60-M" (at 115.57 139.7 0) (effects (font (size 1.15 1.15)) (justify left)) (hide yes))
  (property "Manufacturer" "AMASS" (at 115.57 139.7 0) (effects (font (size 1.15 1.15)) (justify left)) (hide yes)))
 (symbol
  (lib_id "Connector:TestPoint") (at 83.82 152.4 0) (unit 1) (exclude_from_sim no) (in_bom no) (on_board yes) (dnp no)
  (in_pos_files no)
  (property "Reference" "TP101" (at 87.63 149.86 0) (effects (font (size 1.15 1.15)) (justify left)))
  (property "Value" "VBUS" (at 87.63 152.4 0) (effects (font (size 1.15 1.15)) (justify left)))
  (property "Footprint" "TestPoint:TestPoint_Pad_D1.5mm" (at 83.82 152.4 0) (effects (font (size 1.15 1.15)) (justify left)) (hide yes))
  (property "Datasheet" "" (at 83.82 152.4 0) (effects (font (size 1.15 1.15)) (justify left)) (hide yes))
  (property "MPN" "TESTPOINT" (at 83.82 152.4 0) (effects (font (size 1.15 1.15)) (justify left)) (hide yes))
  (property "Manufacturer" "" (at 83.82 152.4 0) (effects (font (size 1.15 1.15)) (justify left)) (hide yes)))
 (symbol
  (lib_id "Connector:TestPoint") (at 100.33 152.4 0) (unit 1) (exclude_from_sim no) (in_bom no) (on_board yes) (dnp no)
  (in_pos_files no)
  (property "Reference" "TP102" (at 104.14 149.86 0) (effects (font (size 1.15 1.15)) (justify left)))
  (property "Value" "GND" (at 104.14 152.4 0) (effects (font (size 1.15 1.15)) (justify left)))
  (property "Footprint" "TestPoint:TestPoint_Pad_D1.5mm" (at 100.33 152.4 0) (effects (font (size 1.15 1.15)) (justify left)) (hide yes))
  (property "Datasheet" "" (at 100.33 152.4 0) (effects (font (size 1.15 1.15)) (justify left)) (hide yes))
  (property "MPN" "TESTPOINT" (at 100.33 152.4 0) (effects (font (size 1.15 1.15)) (justify left)) (hide yes))
  (property "Manufacturer" "" (at 100.33 152.4 0) (effects (font (size 1.15 1.15)) (justify left)) (hide yes)))
 (symbol
  (lib_id "Connector:TestPoint") (at 133.35 152.4 0) (unit 1) (exclude_from_sim no) (in_bom no) (on_board yes) (dnp no)
  (in_pos_files no)
  (property "Reference" "TP103" (at 137.16 149.86 0) (effects (font (size 1.15 1.15)) (justify left)))
  (property "Value" "PHASE_A" (at 137.16 152.4 0) (effects (font (size 1.15 1.15)) (justify left)))
  (property "Footprint" "TestPoint:TestPoint_Pad_D1.5mm" (at 133.35 152.4 0) (effects (font (size 1.15 1.15)) (justify left)) (hide yes))
  (property "Datasheet" "" (at 133.35 152.4 0) (effects (font (size 1.15 1.15)) (justify left)) (hide yes))
  (property "MPN" "TESTPOINT" (at 133.35 152.4 0) (effects (font (size 1.15 1.15)) (justify left)) (hide yes))
  (property "Manufacturer" "" (at 133.35 152.4 0) (effects (font (size 1.15 1.15)) (justify left)) (hide yes)))
 (symbol
  (lib_id "Connector:TestPoint") (at 149.86 152.4 0) (unit 1) (exclude_from_sim no) (in_bom no) (on_board yes) (dnp no)
  (in_pos_files no)
  (property "Reference" "TP104" (at 153.67 149.86 0) (effects (font (size 1.15 1.15)) (justify left)))
  (property "Value" "PHASE_B" (at 153.67 152.4 0) (effects (font (size 1.15 1.15)) (justify left)))
  (property "Footprint" "TestPoint:TestPoint_Pad_D1.5mm" (at 149.86 152.4 0) (effects (font (size 1.15 1.15)) (justify left)) (hide yes))
  (property "Datasheet" "" (at 149.86 152.4 0) (effects (font (size 1.15 1.15)) (justify left)) (hide yes))
  (property "MPN" "TESTPOINT" (at 149.86 152.4 0) (effects (font (size 1.15 1.15)) (justify left)) (hide yes))
  (property "Manufacturer" "" (at 149.86 152.4 0) (effects (font (size 1.15 1.15)) (justify left)) (hide yes)))
 (symbol
  (lib_id "Connector:TestPoint") (at 166.37 152.4 0) (unit 1) (exclude_from_sim no) (in_bom no) (on_board yes) (dnp no)
  (in_pos_files no)
  (property "Reference" "TP105" (at 170.18 149.86 0) (effects (font (size 1.15 1.15)) (justify left)))
  (property "Value" "PHASE_C" (at 170.18 152.4 0) (effects (font (size 1.15 1.15)) (justify left)))
  (property "Footprint" "TestPoint:TestPoint_Pad_D1.5mm" (at 166.37 152.4 0) (effects (font (size 1.15 1.15)) (justify left)) (hide yes))
  (property "Datasheet" "" (at 166.37 152.4 0) (effects (font (size 1.15 1.15)) (justify left)) (hide yes))
  (property "MPN" "TESTPOINT" (at 166.37 152.4 0) (effects (font (size 1.15 1.15)) (justify left)) (hide yes))
  (property "Manufacturer" "" (at 166.37 152.4 0) (effects (font (size 1.15 1.15)) (justify left)) (hide yes)))
 (symbol
  (lib_id "power:PWR_FLAG") (at 171.45 110.49 0) (unit 1) (exclude_from_sim no) (in_bom no) (on_board no) (dnp no)
  (property "Reference" "#FLG101" (at 175.26 107.95 0) (effects (font (size 1.15 1.15)) (justify left)) (hide yes))
  (property "Value" "PWR_FLAG" (at 175.26 110.49 0) (effects (font (size 1.15 1.15)) (justify left)) (hide yes))
  (property "Footprint" "" (at 171.45 110.49 0) (effects (font (size 1.15 1.15)) (justify left)) (hide yes))
  (property "Datasheet" "" (at 171.45 110.49 0) (effects (font (size 1.15 1.15)) (justify left)) (hide yes))
  (property "MPN" "PWR_FLAG" (at 171.45 110.49 0) (effects (font (size 1.15 1.15)) (justify left)) (hide yes))
  (property "Manufacturer" "" (at 171.45 110.49 0) (effects (font (size 1.15 1.15)) (justify left)) (hide yes)))
 (symbol
  (lib_id "power:PWR_FLAG") (at 182.88 110.49 0) (unit 1) (exclude_from_sim no) (in_bom no) (on_board no) (dnp no)
  (property "Reference" "#FLG102" (at 186.69 107.95 0) (effects (font (size 1.15 1.15)) (justify left)) (hide yes))
  (property "Value" "PWR_FLAG" (at 186.69 110.49 0) (effects (font (size 1.15 1.15)) (justify left)) (hide yes))
  (property "Footprint" "" (at 182.88 110.49 0) (effects (font (size 1.15 1.15)) (justify left)) (hide yes))
  (property "Datasheet" "" (at 182.88 110.49 0) (effects (font (size 1.15 1.15)) (justify left)) (hide yes))
  (property "MPN" "PWR_FLAG" (at 182.88 110.49 0) (effects (font (size 1.15 1.15)) (justify left)) (hide yes))
  (property "Manufacturer" "" (at 182.88 110.49 0) (effects (font (size 1.15 1.15)) (justify left)) (hide yes)))
 (symbol
  (lib_id "power:GND") (at 222.25 78.74 0) (unit 1) (exclude_from_sim no) (in_bom no) (on_board yes) (dnp no)
  (property "Reference" "#PWR010001" (at 222.25 78.74 0) (effects (font (size 1.0 1.0)) (hide yes)))
  (property "Value" "GND" (at 222.25 82.55 0) (effects (font (size 1.0 1.0)))))
 (symbol
  (lib_id "power:GND") (at 68.58 146.05 0) (unit 1) (exclude_from_sim no) (in_bom no) (on_board yes) (dnp no)
  (property "Reference" "#PWR010002" (at 68.58 146.05 0) (effects (font (size 1.0 1.0)) (hide yes)))
  (property "Value" "GND" (at 68.58 149.86 0) (effects (font (size 1.0 1.0)))))
 (symbol
  (lib_id "power:VCC") (at 83.82 157.48 180) (unit 1) (exclude_from_sim no) (in_bom no) (on_board yes) (dnp no)
  (property "Reference" "#PWR010003" (at 83.82 157.48 0) (effects (font (size 1.0 1.0)) (hide yes)))
  (property "Value" "VBUS" (at 83.82 161.29 0) (effects (font (size 1.0 1.0)))))
 (symbol
  (lib_id "power:GND") (at 100.33 157.48 0) (unit 1) (exclude_from_sim no) (in_bom no) (on_board yes) (dnp no)
  (property "Reference" "#PWR010004" (at 100.33 157.48 0) (effects (font (size 1.0 1.0)) (hide yes)))
  (property "Value" "GND" (at 100.33 161.29 0) (effects (font (size 1.0 1.0)))))
 (symbol
  (lib_id "power:VCC") (at 171.45 115.57 180) (unit 1) (exclude_from_sim no) (in_bom no) (on_board yes) (dnp no)
  (property "Reference" "#PWR010005" (at 171.45 115.57 0) (effects (font (size 1.0 1.0)) (hide yes)))
  (property "Value" "VBUS" (at 171.45 119.38 0) (effects (font (size 1.0 1.0)))))
 (symbol
  (lib_id "power:GND") (at 182.88 115.57 0) (unit 1) (exclude_from_sim no) (in_bom no) (on_board yes) (dnp no)
  (property "Reference" "#PWR010006" (at 182.88 115.57 0) (effects (font (size 1.0 1.0)) (hide yes)))
  (property "Value" "GND" (at 182.88 119.38 0) (effects (font (size 1.0 1.0)))))
 (wire (pts (xy 15.24 118.11) (xy 15.24 128.27)) (stroke (width 0) (type default)))
 (wire (pts (xy 15.24 118.11) (xy 36.83 118.11)) (stroke (width 0) (type default)))
 (wire (pts (xy 36.83 118.11) (xy 36.83 129.54)) (stroke (width 0) (type default)))
 (wire (pts (xy 36.83 118.11) (xy 50.8 118.11)) (stroke (width 0) (type default)))
 (wire (pts (xy 50.8 118.11) (xy 50.8 129.54)) (stroke (width 0) (type default)))
 (wire (pts (xy 50.8 118.11) (xy 68.58 118.11)) (stroke (width 0) (type default)))
 (wire (pts (xy 68.58 118.11) (xy 68.58 129.54)) (stroke (width 0) (type default)))
 (wire (pts (xy 15.24 130.81) (xy 15.24 146.05)) (stroke (width 0) (type default)))
 (wire (pts (xy 15.24 146.05) (xy 36.83 146.05)) (stroke (width 0) (type default)))
 (wire (pts (xy 21.59 59.69) (xy 21.59 78.74)) (stroke (width 0) (type default)))
 (wire (pts (xy 21.59 78.74) (xy 36.83 78.74)) (stroke (width 0) (type default)))
 (wire (pts (xy 36.83 63.5) (xy 36.83 78.74)) (stroke (width 0) (type default)))
 (wire (pts (xy 36.83 78.74) (xy 52.07 78.74)) (stroke (width 0) (type default)))
 (wire (pts (xy 36.83 137.16) (xy 36.83 146.05)) (stroke (width 0) (type default)))
 (wire (pts (xy 36.83 146.05) (xy 50.8 146.05)) (stroke (width 0) (type default)))
 (wire (pts (xy 52.07 71.12) (xy 52.07 78.74)) (stroke (width 0) (type default)))
 (wire (pts (xy 52.07 78.74) (xy 68.58 78.74)) (stroke (width 0) (type default)))
 (wire (pts (xy 50.8 137.16) (xy 50.8 146.05)) (stroke (width 0) (type default)))
 (wire (pts (xy 50.8 146.05) (xy 68.58 146.05)) (stroke (width 0) (type default)))
 (wire (pts (xy 68.58 71.12) (xy 68.58 78.74)) (stroke (width 0) (type default)))
 (wire (pts (xy 68.58 78.74) (xy 86.36 78.74)) (stroke (width 0) (type default)))
 (wire (pts (xy 86.36 71.12) (xy 86.36 78.74)) (stroke (width 0) (type default)))
 (wire (pts (xy 86.36 78.74) (xy 102.87 78.74)) (stroke (width 0) (type default)))
 (wire (pts (xy 68.58 137.16) (xy 68.58 146.05)) (stroke (width 0) (type default)))
 (wire (pts (xy 102.87 71.12) (xy 102.87 78.74)) (stroke (width 0) (type default)))
 (wire (pts (xy 102.87 78.74) (xy 120.65 78.74)) (stroke (width 0) (type default)))
 (wire (pts (xy 120.65 71.12) (xy 120.65 78.74)) (stroke (width 0) (type default)))
 (wire (pts (xy 120.65 78.74) (xy 138.43 78.74)) (stroke (width 0) (type default)))
 (wire (pts (xy 138.43 71.12) (xy 138.43 78.74)) (stroke (width 0) (type default)))
 (wire (pts (xy 138.43 78.74) (xy 156.21 78.74)) (stroke (width 0) (type default)))
 (wire (pts (xy 156.21 71.12) (xy 156.21 78.74)) (stroke (width 0) (type default)))
 (wire (pts (xy 156.21 78.74) (xy 172.72 78.74)) (stroke (width 0) (type default)))
 (wire (pts (xy 100.33 152.4) (xy 100.33 157.48)) (stroke (width 0) (type default)))
 (wire (pts (xy 172.72 71.12) (xy 172.72 78.74)) (stroke (width 0) (type default)))
 (wire (pts (xy 172.72 78.74) (xy 189.23 78.74)) (stroke (width 0) (type default)))
 (wire (pts (xy 189.23 71.12) (xy 189.23 78.74)) (stroke (width 0) (type default)))
 (wire (pts (xy 189.23 78.74) (xy 205.74 78.74)) (stroke (width 0) (type default)))
 (wire (pts (xy 205.74 71.12) (xy 205.74 78.74)) (stroke (width 0) (type default)))
 (wire (pts (xy 205.74 78.74) (xy 222.25 78.74)) (stroke (width 0) (type default)))
 (wire (pts (xy 222.25 71.12) (xy 222.25 78.74)) (stroke (width 0) (type default)))
 (wire (pts (xy 182.88 110.49) (xy 182.88 115.57)) (stroke (width 0) (type default)))
 (wire (pts (xy 105.41 137.16) (xy 110.49 137.16)) (stroke (width 0) (type default)))
 (wire (pts (xy 133.35 152.4) (xy 133.35 157.48)) (stroke (width 0) (type default)))
 (wire (pts (xy 105.41 139.7) (xy 110.49 139.7)) (stroke (width 0) (type default)))
 (wire (pts (xy 149.86 152.4) (xy 149.86 157.48)) (stroke (width 0) (type default)))
 (wire (pts (xy 105.41 142.24) (xy 110.49 142.24)) (stroke (width 0) (type default)))
 (wire (pts (xy 166.37 152.4) (xy 166.37 157.48)) (stroke (width 0) (type default)))
 (wire (pts (xy 21.59 49.53) (xy 21.59 57.15)) (stroke (width 0) (type default)))
 (wire (pts (xy 21.59 49.53) (xy 36.83 49.53)) (stroke (width 0) (type default)))
 (wire (pts (xy 36.83 49.53) (xy 36.83 71.12)) (stroke (width 0) (type default)))
 (wire (pts (xy 36.83 49.53) (xy 52.07 49.53)) (stroke (width 0) (type default)))
 (wire (pts (xy 52.07 49.53) (xy 52.07 63.5)) (stroke (width 0) (type default)))
 (wire (pts (xy 52.07 49.53) (xy 68.58 49.53)) (stroke (width 0) (type default)))
 (wire (pts (xy 68.58 49.53) (xy 68.58 63.5)) (stroke (width 0) (type default)))
 (wire (pts (xy 68.58 49.53) (xy 86.36 49.53)) (stroke (width 0) (type default)))
 (wire (pts (xy 86.36 49.53) (xy 86.36 63.5)) (stroke (width 0) (type default)))
 (wire (pts (xy 86.36 49.53) (xy 102.87 49.53)) (stroke (width 0) (type default)))
 (wire (pts (xy 102.87 49.53) (xy 102.87 63.5)) (stroke (width 0) (type default)))
 (wire (pts (xy 102.87 49.53) (xy 120.65 49.53)) (stroke (width 0) (type default)))
 (wire (pts (xy 120.65 49.53) (xy 120.65 63.5)) (stroke (width 0) (type default)))
 (wire (pts (xy 120.65 49.53) (xy 138.43 49.53)) (stroke (width 0) (type default)))
 (wire (pts (xy 138.43 49.53) (xy 138.43 63.5)) (stroke (width 0) (type default)))
 (wire (pts (xy 138.43 49.53) (xy 156.21 49.53)) (stroke (width 0) (type default)))
 (wire (pts (xy 83.82 152.4) (xy 83.82 157.48)) (stroke (width 0) (type default)))
 (wire (pts (xy 156.21 49.53) (xy 156.21 63.5)) (stroke (width 0) (type default)))
 (wire (pts (xy 156.21 49.53) (xy 172.72 49.53)) (stroke (width 0) (type default)))
 (wire (pts (xy 172.72 49.53) (xy 172.72 63.5)) (stroke (width 0) (type default)))
 (wire (pts (xy 172.72 49.53) (xy 189.23 49.53)) (stroke (width 0) (type default)))
 (wire (pts (xy 189.23 49.53) (xy 189.23 63.5)) (stroke (width 0) (type default)))
 (wire (pts (xy 189.23 49.53) (xy 205.74 49.53)) (stroke (width 0) (type default)))
 (wire (pts (xy 205.74 49.53) (xy 205.74 63.5)) (stroke (width 0) (type default)))
 (wire (pts (xy 205.74 49.53) (xy 222.25 49.53)) (stroke (width 0) (type default)))
 (wire (pts (xy 222.25 49.53) (xy 222.25 63.5)) (stroke (width 0) (type default)))
 (wire (pts (xy 171.45 110.49) (xy 171.45 115.57)) (stroke (width 0) (type default)))
 (junction (at 36.83 49.53)
  (diameter 0) (color 0 0 0 0))
 (junction (at 52.07 49.53)
  (diameter 0) (color 0 0 0 0))
 (junction (at 68.58 49.53)
  (diameter 0) (color 0 0 0 0))
 (junction (at 86.36 49.53)
  (diameter 0) (color 0 0 0 0))
 (junction (at 102.87 49.53)
  (diameter 0) (color 0 0 0 0))
 (junction (at 120.65 49.53)
  (diameter 0) (color 0 0 0 0))
 (junction (at 138.43 49.53)
  (diameter 0) (color 0 0 0 0))
 (junction (at 156.21 49.53)
  (diameter 0) (color 0 0 0 0))
 (junction (at 172.72 49.53)
  (diameter 0) (color 0 0 0 0))
 (junction (at 189.23 49.53)
  (diameter 0) (color 0 0 0 0))
 (junction (at 205.74 49.53)
  (diameter 0) (color 0 0 0 0))
 (junction (at 36.83 78.74)
  (diameter 0) (color 0 0 0 0))
 (junction (at 52.07 78.74)
  (diameter 0) (color 0 0 0 0))
 (junction (at 68.58 78.74)
  (diameter 0) (color 0 0 0 0))
 (junction (at 86.36 78.74)
  (diameter 0) (color 0 0 0 0))
 (junction (at 102.87 78.74)
  (diameter 0) (color 0 0 0 0))
 (junction (at 120.65 78.74)
  (diameter 0) (color 0 0 0 0))
 (junction (at 138.43 78.74)
  (diameter 0) (color 0 0 0 0))
 (junction (at 156.21 78.74)
  (diameter 0) (color 0 0 0 0))
 (junction (at 172.72 78.74)
  (diameter 0) (color 0 0 0 0))
 (junction (at 189.23 78.74)
  (diameter 0) (color 0 0 0 0))
 (junction (at 205.74 78.74)
  (diameter 0) (color 0 0 0 0))
 (junction (at 36.83 118.11)
  (diameter 0) (color 0 0 0 0))
 (junction (at 50.8 118.11)
  (diameter 0) (color 0 0 0 0))
 (junction (at 36.83 146.05)
  (diameter 0) (color 0 0 0 0))
 (junction (at 50.8 146.05)
  (diameter 0) (color 0 0 0 0))
 (global_label "VBUS"
  (shape bidirectional) (at 222.25 49.53 0) (effects (font (size 0.95 0.95)) (justify left)))
 (global_label "CHASSIS"
  (shape bidirectional) (at 68.58 118.11 0) (effects (font (size 0.95 0.95)) (justify left)))
 (global_label "PHASE_A"
  (shape bidirectional) (at 105.41 137.16 180) (effects (font (size 0.95 0.95)) (justify right)))
 (global_label "PHASE_B"
  (shape bidirectional) (at 105.41 139.7 180) (effects (font (size 0.95 0.95)) (justify right)))
 (global_label "PHASE_C"
  (shape bidirectional) (at 105.41 142.24 180) (effects (font (size 0.95 0.95)) (justify right)))
 (global_label "PHASE_A"
  (shape bidirectional) (at 133.35 157.48 0) (effects (font (size 0.95 0.95)) (justify left)))
 (global_label "PHASE_B"
  (shape bidirectional) (at 149.86 157.48 0) (effects (font (size 0.95 0.95)) (justify left)))
 (global_label "PHASE_C"
  (shape bidirectional) (at 166.37 157.48 0) (effects (font (size 0.95 0.95)) (justify left)))
 (embedded_fonts no))
